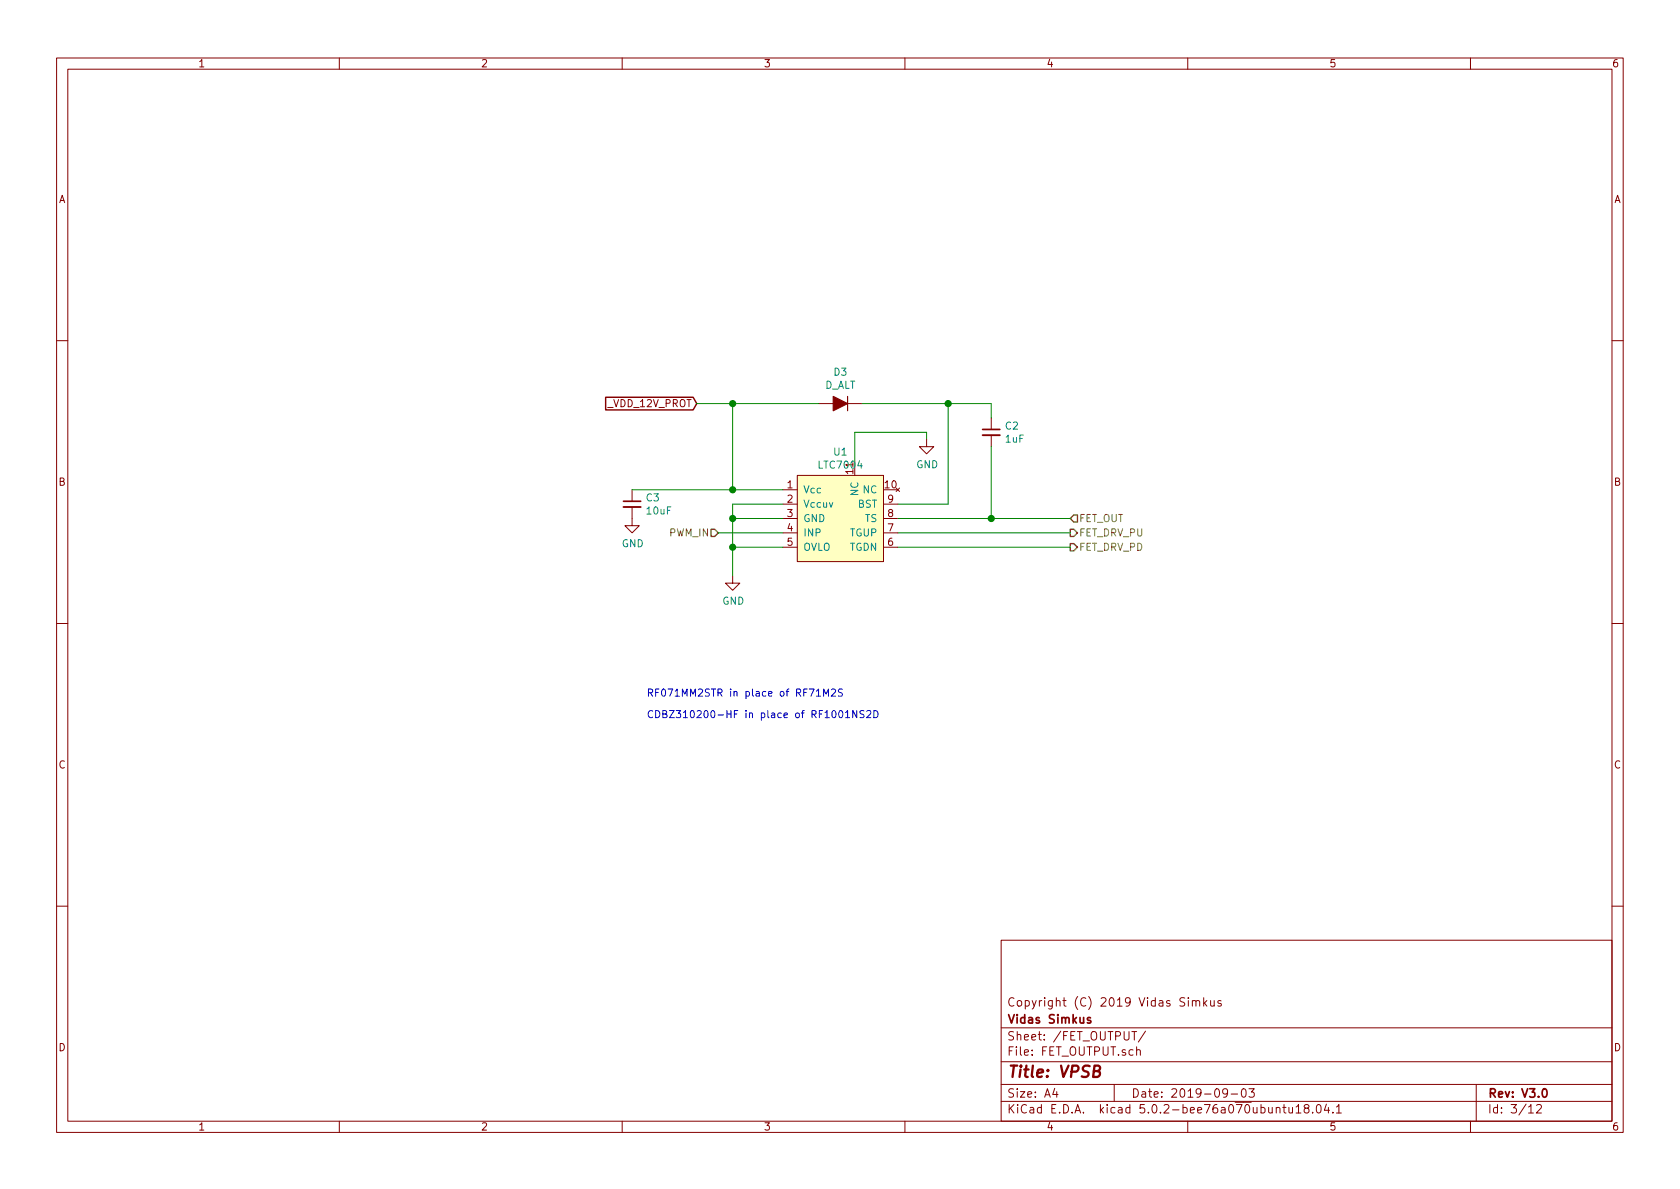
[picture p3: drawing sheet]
EESchema Schematic File Version 4
LIBS:BBB_SHIELD_V2-cache
EELAYER 26 0
EELAYER END
$Descr A4 11693 8268
encoding utf-8
Sheet 3 12
Title "VPSB"
Date "2019-09-03"
Rev "V3.0"
Comp "Vidas Simkus"
Comment1 "Copyright (C) 2019 Vidas Simkus"
Comment2 ""
Comment3 ""
Comment4 ""
$EndDescr
$Comp
L Device:C_Small C3
U 1 1
P 4400 3500
F 0 "C3" H 4492 3546 50  0000 L CNN
F 1 "10uF" H 4492 3455 50  0000 L CNN
F 2 "Capacitor_SMD:C_1206_3216Metric" H 4400 3500 50  0001 C CNN
F 3 "" H 4400 3500 50  0001 C CNN
F 4 "1276-6767-1-ND" H -500 950 50  0001 C CNN "DKPN"
F 5 "SAMSUNG" H -500 950 50  0001 C CNN "MFG"
F 6 "CL31B106KBHNNNE" H -500 950 50  0001 C CNN "MFGPN"
F 7 "X7R" H -500 950 50  0001 C CNN "TEMPCO"
F 8 "50" H -500 950 50  0001 C CNN "VOLTAGE"
F 9 "VER,2019-07-17,CT" H -500 950 50  0001 C CNN "NOTES"
	1    4400 3500
	1    0    0    -1  
$EndComp
Text HLabel 5000 3700 0    50   Input ~ 0
PWM_IN
$Comp
L power:GND #PWR04
U 1 1
P 4400 3600
F 0 "#PWR04" H 4400 3350 50  0001 C CNN
F 1 "GND" H 4405 3427 50  0000 C CNN
F 2 "" H 4400 3600 50  0001 C CNN
F 3 "" H 4400 3600 50  0001 C CNN
	1    4400 3600
	1    0    0    -1  
$EndComp
Text HLabel 7450 3700 2    50   Output ~ 0
FET_DRV_PU
Text HLabel 7450 3800 2    50   Output ~ 0
FET_DRV_PD
Wire Wire Line
	7450 3700 6250 3700
Wire Wire Line
	7450 3800 6250 3800
Text Notes 4500 4850 0    50   ~ 0
‎RF071MM2STR‎ in place of RF71M2S
Text Notes 4500 5000 0    50   ~ 0
CDBZ310200-HF in place of RF1001NS2D
$Comp
L CUSTOM_COMPONENTS:LTC7004 U1
U 1 1
P 5450 3450
F 0 "U1" H 5850 3765 50  0000 C CNN
F 1 "LTC7004" H 5850 3674 50  0000 C CNN
F 2 "CUSTOM_FOOTPRINTS:MSOP-10" H 5450 3450 50  0001 C CNN
F 3 "" H 5450 3450 50  0001 C CNN
F 4 "LTC7004IMSE#PBF-ND" H 5450 3450 50  0001 C CNN "DKPN"
F 5 "LTC7004IMSE#PBF" H 5450 3450 50  0001 C CNN "MFGPN"
F 6 "VER,2019-07-16,CT" H 0   0   50  0001 C CNN "NOTES"
	1    5450 3450
	1    0    0    -1  
$EndComp
$Comp
L Device:D_ALT D3
U 1 1
P 5850 2800
F 0 "D3" H 5850 2584 50  0000 C CNN
F 1 "D_ALT" H 5850 2675 50  0000 C CNN
F 2 "Diode_SMD:D_SOD-123F" H 5850 2800 50  0001 C CNN
F 3 "~" H 5850 2800 50  0001 C CNN
F 4 "RF071MM2SCT-ND" H 5850 2800 50  0001 C CNN "DKPN"
F 5 "RF071MM2STR" H 5850 2800 50  0001 C CNN "MFGPN"
F 6 "VER,2019-07-15,CT" H 0   0   50  0001 C CNN "NOTES"
	1    5850 2800
	-1   0    0    1   
$EndComp
Wire Wire Line
	5100 3400 5100 2800
Wire Wire Line
	5100 2800 5700 2800
Wire Wire Line
	6000 2800 6600 2800
Wire Wire Line
	6600 2800 6600 3500
Wire Wire Line
	6600 3500 6250 3500
$Comp
L Device:C_Small C2
U 1 1
P 6900 3000
F 0 "C2" H 6992 3046 50  0000 L CNN
F 1 "1uF" H 6992 2955 50  0000 L CNN
F 2 "Capacitor_SMD:C_0805_2012Metric" H 6900 3000 50  0001 C CNN
F 3 "~" H 6900 3000 50  0001 C CNN
F 4 "1276-1003-1-ND " H 0   0   50  0001 C CNN "DKPN"
F 5 "SAMSUNG" H 0   0   50  0001 C CNN "MFG"
F 6 "CL21B104KBCNNNC" H 0   0   50  0001 C CNN "MFGPN"
F 7 "X7R" H 0   0   50  0001 C CNN "TEMPCO"
F 8 "50" H 0   0   50  0001 C CNN "VOLTAGE"
F 9 "VER,2019-07-17,REEL" H 0   0   50  0001 C CNN "NOTES"
	1    6900 3000
	1    0    0    -1  
$EndComp
Wire Wire Line
	6250 3600 6900 3600
Wire Wire Line
	6900 3600 6900 3100
Wire Wire Line
	6900 2900 6900 2800
Wire Wire Line
	6900 2800 6600 2800
Connection ~ 6600 2800
Text HLabel 7450 3600 2    50   Input ~ 0
FET_OUT
Connection ~ 6900 3600
Wire Wire Line
	5450 3800 5100 3800
Wire Wire Line
	5100 3800 5100 3600
Wire Wire Line
	5100 3600 5450 3600
Wire Wire Line
	5450 3500 5100 3500
Wire Wire Line
	5100 3500 5100 3600
Connection ~ 5100 3600
Wire Wire Line
	5100 3800 5100 4000
Connection ~ 5100 3800
$Comp
L power:GND #PWR05
U 1 1
P 5100 4000
F 0 "#PWR05" H 5100 3750 50  0001 C CNN
F 1 "GND" H 5105 3827 50  0000 C CNN
F 2 "" H 5100 4000 50  0001 C CNN
F 3 "" H 5100 4000 50  0001 C CNN
	1    5100 4000
	1    0    0    -1  
$EndComp
Text GLabel 4850 2800 0    50   Input ~ 0
_VDD_12V_PROT
Wire Wire Line
	4850 2800 5100 2800
Connection ~ 5100 2800
Connection ~ 5100 3400
Wire Wire Line
	5100 3400 5450 3400
Wire Wire Line
	4400 3400 5100 3400
Wire Wire Line
	6900 3600 7450 3600
Wire Wire Line
	5000 3700 5450 3700
Wire Wire Line
	5950 3200 5950 3000
Wire Wire Line
	5950 3000 6450 3000
Wire Wire Line
	6450 3000 6450 3050
$Comp
L power:GND #PWR0101
U 1 1
P 6450 3050
F 0 "#PWR0101" H 6450 2800 50  0001 C CNN
F 1 "GND" H 6455 2877 50  0000 C CNN
F 2 "" H 6450 3050 50  0001 C CNN
F 3 "" H 6450 3050 50  0001 C CNN
	1    6450 3050
	1    0    0    -1  
$EndComp
$EndSCHEMATC
